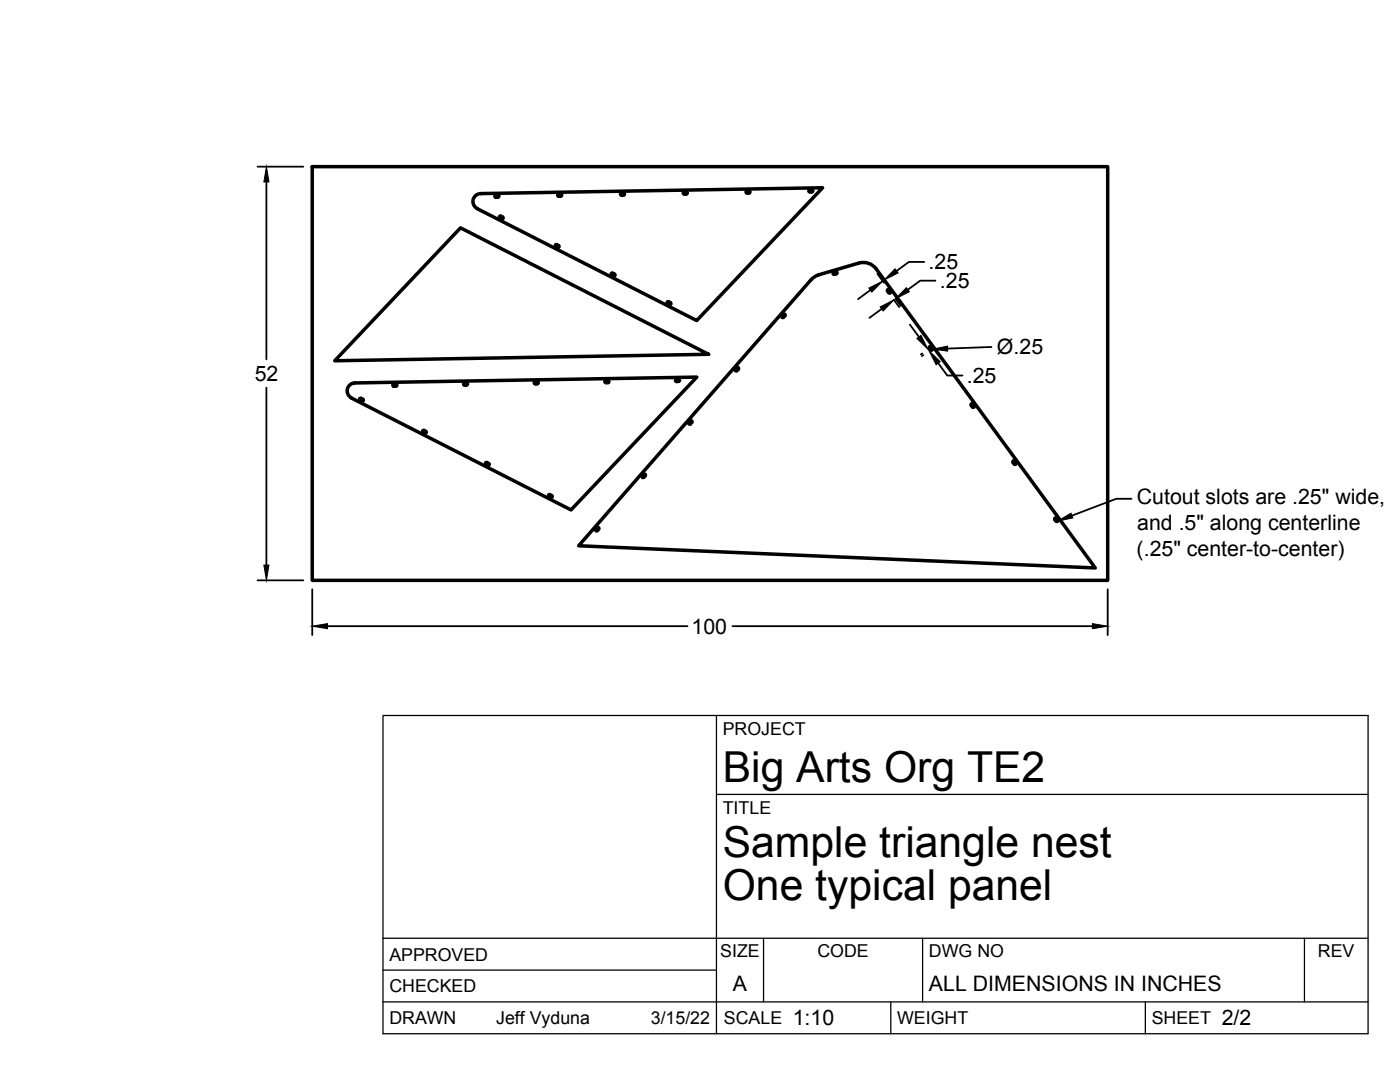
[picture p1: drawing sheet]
<svg xmlns="http://www.w3.org/2000/svg" width="279mm" height="216mm" viewBox="0 0 279 216" stroke-linecap="round" stroke-linejoin="round" font-family="sans-serif">
<!-- layer: Visible -->
<g fill="none" stroke="#000" stroke-width=".7">
<path d="M62.3 33.3h158.8v82.5h-158.8zM94.8 39.1l.7-.4 .4-.1 68.3-1.1-25.2 26.5-43.8-22.4a1.58 1.58 0 0 1-.4-2.5zM99.4 39h-.4l-.2 .2 .2 .2h.4M99.4 38.9l.2 .2-.2 .2M111.5 39.2h.4M111.5 38.8h.4M111.5 38.8l-.2 .2 .2 .2M111.9 38.7l.2 .2-.2 .2M124 38.9h.4M124 38.5h.4M124 38.5l-.2 .2 .2 .2M124.4 38.5l.2 .2-.2 .2"/>
<path d="M137 38.3l.1 .1v.3h-.7v-.3l.5-.1M148.9 38.2l.6-.1 .2 .2-.2 .2h-.4l-.2-.1zM161.6 37.9h-.1v.3h.6v-.3h-.5M91.9 45.5l49.5 25.2-74.6 1.3zM99.8 43.5l-.1-.1 .1-.3 .6 .3-.1 .3-.5-.2M111.1 48.8l.4 .2M111.1 48.8l-.2 .1v.3M111.5 49l.1 .1-.2 .3-.5-.2M122.3 54.5h-.2l-.1 .2 .6 .4 .1-.3-.4-.3M166.5 54.8l-.1-.1-.1-.2 .6-.2 .1 .2-.5 .3M174.9 53.7l43.7 59.6-103.1-4.4 46.4-53.1 .8-.7 .7-.3M174.9 53.7a3.2 3.2 0 0 0-3.5-1.2l-8 2.3"/>
<path d="M177.4 57.8l.3 .4M177.5 57.8h-.2l-.2 .1 .3 .5M177.7 58.2v.2h-.3M70.1 79.4a1.58 1.58 0 0 1-.8-1.8 1.58 1.58 0 0 1 1.5-1.2l68.3-1.2-25.1 26.5-43.9-22.3M79 77.1l.1-.1v-.3h-.6v.3l.5 .1M92.6 76.5l.5-.1 .2 .2-.2 .2h-.4h-.1zM107.2 76.2h.2v.3h-.7v-.3h.5M120.9 76h.6v.3h-.2M120.9 76.3h.4M120.9 75.9l-.2 .3 .2 .1M133.8 60.4l-.5-.2-.2 .2 .7 .4 .1-.3-.1-.1M135.4 75.7h-.4l-.2 .2 .2 .2h.4"/>
<path d="M135.4 75.7l.2 .2-.2 .2M147.1 73.4l.1-.1 .2 .2-.5 .5-.2-.2zM156.3 62.8l-.2 .2v.3h.3l.2-.3M156.3 62.7h.3v.3M185.5 69.5l-.1-.2 .3-.1 .4 .5-.3 .2-.3-.4M72.2 80h.2l.1-.2-.6-.3-.1 .2 .4 .3M84.8 86.4h.1l.2-.2-.6-.3-.2 .2 .5 .3M97.5 92.5l.1 .1-.1 .2-.6-.3 .1-.2 .5 .2M109.7 98.7l.4 .2M109.7 98.7l-.2 .1 .1 .3 .5 .2 .1-.3-.1-.1M128.5 94.7l-.3 .3M128.5 94.7l.1-.1 .2 .2-.3 .4h-.3v-.2"/>
<path d="M137.5 84.3l.3-.3h.2l.1 .3-.3 .3M137.5 84.3v.3h.3M194.1 80.6l.3 .5-.2 .2-.1-.1M194.2 80.6l-.2-.1-.2 .2 .3 .5M202.5 92h-.1l-.3 .1 .4 .6 .3-.2-.3-.5M119.1 105.3l-.2 .3v.3h.3l.3-.3M119.2 105.3h.3v.3M210.5 103.7v-.2l.2-.2 .4 .5M210.5 103.7l.4 .4 .2-.2v-.2"/>
</g>
<!-- layer: Dimensions -->
<g fill="none" stroke="#000" stroke-width=".36">
<path d="M51.4 33.3h9.1M53.2 36.3v35.4M173.7 57.9l-2.5 1.8M175.1 54.7l1.3 1.7M178.4 59.8l1.1 1.5M178.7 59.6l1.1 1.4M184.4 52.3h-3l-2.5 1.8M186.7 56h-3.1l-2.4 1.8M53.2 77.3v35.5M176 61.6l-2.5 1.8M181.6 64.8l1.8 2.4M184 70.5l-.2 .2"/>
<path d="M184.3 70.8l-.3 .3M187.2 72.5l1.8 2.4h3.1M197.9 69.2l-8.8 .4M51.4 115.8h9.1M62.3 117.6v9.1M221.1 117.6v9.1M65.4 124.9h71.8M146.2 124.9h71.8"/>
</g>
<path d="M53.2 33.3l.5 3h-1zM173.4 57.5l2.7-1.4-2.1 2.2zM178.6 53.6l.6 .9-2.7 1.4zM180.9 57.4l.6 .8-2.8 1.4zM175.7 61.2l2.7-1.4-2.1 2.3zM183 67.5l.8-.6 1.4 2.8zM185.4 70l2.2 2.2-.8 .6zM186.1 69.7l3-.6v1zM52.7 112.8h1l-.5 3zM62.3 124.9l3.1-.5v1.1zM218 124.4l3.1 .5-3.1 .6z" fill="#000" stroke="#000" stroke-width=".2"/>
<!-- layer: Titleblock -->
<path d="M76.4 142.8h196.6v63.5h-196.6zM143 158.5h130M143 142.8v63.5M76.4 199.9h196.6M76.4 193.6h66.6M76.4 187.2h196.6M152.4 187.2v12.7M177.8 199.9v6.4M184.1 187.2v12.7M228.6 199.9v6.4M260.3 187.2v12.7" fill="none" stroke="#000" stroke-width=".25"/>
<!-- layer: Annotations -->
<path d="M211.1 104l2.6-1.6 .4 1z" fill="#000" stroke="#000" stroke-width=".2"/>
<path d="M225.8 99.5h-3l-8.9 3.4" fill="none" stroke="#000" stroke-width=".36"/>
<g font-size="8.5">
<text x="144.3" y="156">Big Arts Org TE2</text>
<text x="144.3" y="171">Sample triangle nest</text>
<text x="144.3" y="179.6">One typical panel</text>
</g>
<g font-size="4.3">
<text x="185.3" y="53.7">.25</text>
<text x="187.6" y="57.5">.25</text>
<text x="199" y="70.7">Ø.25</text>
<text x="50.8" y="76">52</text>
<text x="193" y="76.4">.25</text>
<text x="226.9" y="100.6">Cutout slots are .25&quot; wide,</text>
<text x="226.9" y="105.7">and .5&quot; along centerline</text>
<text x="226.8" y="110.8">(.25&quot; center-to-center)</text>
<text x="138" y="126.4">100</text>
<text x="146.3" y="197.7">A</text>
<text x="185.4" y="197.7">ALL DIMENSIONS IN INCHES</text>
<text x="158.2" y="204.6">1:10</text>
<text x="243.8" y="204.6">2/2</text>
</g>
<g font-size="3.5">
<text x="144.3" y="146.6">PROJECT</text>
<text x="144.3" y="162.3">TITLE</text>
<text x="77.7" y="191.7">APPROVED</text>
<text x="143.7" y="191">SIZE</text>
<text x="163.1" y="191">CODE</text>
<text x="185.4" y="191">DWG NO</text>
<text x="263" y="191">REV</text>
<text x="77.7" y="198">CHECKED</text>
<text x="77.7" y="204.4">DRAWN</text>
<text x="99" y="204.4">Jeff Vyduna</text>
<text x="129.9" y="204.4">3/15/22</text>
<text x="144.5" y="204.4">SCALE</text>
<text x="179" y="204.4">WEIGHT</text>
<text x="229.8" y="204.4">SHEET</text>
</g>
</svg>
